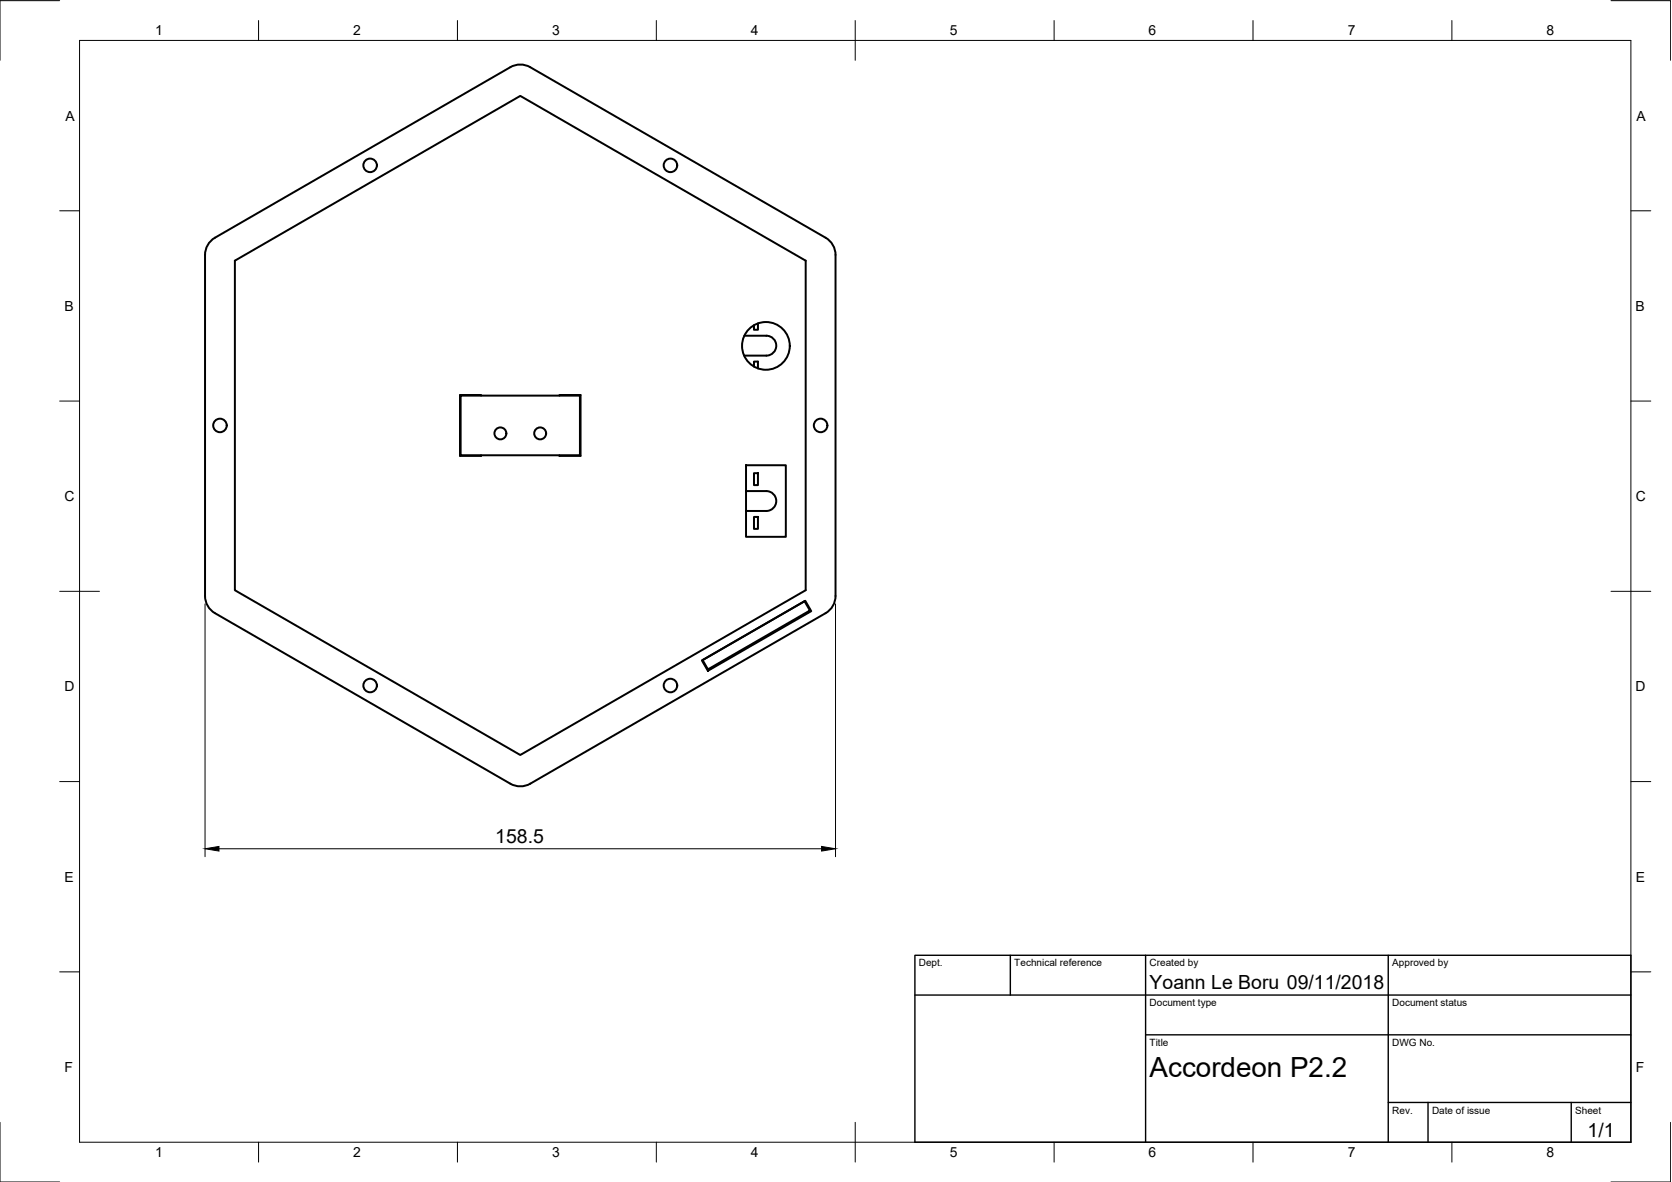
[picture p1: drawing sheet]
<svg xmlns="http://www.w3.org/2000/svg" width="420mm" height="297mm" viewBox="0 0 420 297" stroke-linecap="round" stroke-linejoin="round" font-family="sans-serif">
<!-- layer: Visible -->
<g fill="none" stroke="#000" stroke-width=".5">
<path d="M53 60.5l1-.8 74.2-42.8a5 5 0 0 1 5 0l74.3 42.8a5 5 0 0 1 2.5 4.4v85.7a5 5 0 0 1-2.5 4.3l-74.3 42.8a5 5 0 0 1-5 0l-74.2-42.8a5 5 0 0 1-2.5-4.3v-85.7l.4-2zM59 65.5l71.7-41.4 71.8 41.4v82.8l-71.8 41.4-71.7-41.4zM115.7 99.4h30v15h-30zM120.9 99.4v-.1h-5.3v15.3h5.3v-.2M140.6 99.4v-.1h5.3v15.3h-5.3v-.2M187 84.4h5.6a2.5 2.5 0 0 1 2.5 2.5 2.5 2.5 0 0 1-2.5 2.5h-5.6M189.5 92.1v-1.2h1v1.7M190.5 81.3v1.6h-1v-1.2M187.5 116.9h10v18h-10zM189.5 118.9h1v3h-1zM187.5 123.4h5.1a2.5 2.5 0 0 1 2.5 2.5 2.5 2.5 0 0 1-2.5 2.5h-5.1M189.5 129.9h1v3h-1z"/>
<path d="M176.4 166l26-15 1.5 2.6-26 15zM176.6 165.9l25.6-14.8 1.3 2.3-25.6 14.8z"/>
<circle cx="93" cy="41.6" r="1.7"/>
<circle cx="168.5" cy="41.6" r="1.7"/>
<circle cx="192.5" cy="86.9" r="6"/>
<circle cx="55.3" cy="106.9" r="1.7"/>
<circle cx="125.7" cy="108.9" r="1.5"/>
<circle cx="135.7" cy="108.9" r="1.5"/>
<circle cx="206.2" cy="106.9" r="1.7"/>
<circle cx="93" cy="172.3" r="1.7"/>
<circle cx="168.5" cy="172.3" r="1.7"/>
</g>
<!-- layer: Border -->
<g fill="none" stroke="#000" stroke-width=".25">
<path d="M15 .2h-15v15M20 10.2h389.8v276.8h-389.8zM65 5.2v5M115 5.2v5M164.9 5.2v5M214.9 5.2v10M264.9 5.2v5M314.9 5.2v5M364.8 5.2v5M404.8 .2h15v15M15 53h5M409.8 53h5"/>
<path d="M15 100.8h5M409.8 100.8h5M15 148.6h10M404.8 148.6h10M15 196.4h5M409.8 196.4h5M15 244.2h5M409.8 244.2h5M0 282v15h15M65 287v5M115 287v5M164.9 287v5"/>
<path d="M214.9 282v10M264.9 287v5M314.9 287v5M364.8 287v5M419.8 282v15h-15"/>
</g>
<!-- layer: TitleBlock -->
<path d="M229.9 240.1h179.9v46.9h-179.9zM229.9 250.1h179.9M253.9 240.1v10M287.9 240.1v46.9M348.9 240.1v46.9M287.9 260.1h121.9M348.9 277h60.9M358.8 277v10M394.8 277v10" fill="none" stroke="#000" stroke-width=".35"/>
<!-- layer: Dimensions -->
<path d="M51.5 151.8v63.5M210 151.8v63.5M55 213.3h151.5" fill="none" stroke="#000" stroke-width=".25"/>
<path d="M51.5 213.3l3.5-.6v1.2zM206.5 212.7l3.5 .6-3.5 .6z" fill="#000" stroke="#000" stroke-width=".25"/>
<text font-size="7" x="288.9" y="270.6">Accordeon P2.2</text>
<g font-size="4.9">
<text x="124.5" y="211.7">158.5</text>
<text x="288.9" y="248.6">Yoann Le Boru 09/11/2018</text>
<text x="398.9" y="285.7">1/1</text>
</g>
<g font-size="3.5">
<text x="39" y="8.9">1</text>
<text x="88.8" y="8.9">2</text>
<text x="138.8" y="8.9">3</text>
<text x="188.7" y="8.9">4</text>
<text x="238.7" y="8.9">5</text>
<text x="288.6" y="8.9">6</text>
<text x="338.7" y="8.9">7</text>
<text x="388.6" y="8.9">8</text>
<text x="16.4" y="30.3">A</text>
<text x="411.3" y="30.3">A</text>
<text x="16.2" y="78.1">B</text>
<text x="411" y="78.1">B</text>
<text x="16.2" y="125.9">C</text>
<text x="411.1" y="125.9">C</text>
<text x="16.2" y="173.8">D</text>
<text x="411" y="173.8">D</text>
<text x="16.2" y="221.6">E</text>
<text x="411.1" y="221.6">E</text>
<text x="16.2" y="269.4">F</text>
<text x="411.1" y="269.4">F</text>
<text x="39" y="290.8">1</text>
<text x="88.8" y="290.8">2</text>
<text x="138.8" y="290.8">3</text>
<text x="188.7" y="290.8">4</text>
<text x="238.7" y="290.8">5</text>
<text x="288.6" y="290.8">6</text>
<text x="338.7" y="290.8">7</text>
<text x="388.6" y="290.8">8</text>
</g>
<g font-size="2.5">
<text x="230.9" y="242.9">Dept.</text>
<text x="254.9" y="242.9">Technical reference</text>
<text x="288.9" y="242.9">Created by</text>
<text x="349.9" y="242.9">Approved by</text>
<text x="288.9" y="252.9">Document type</text>
<text x="349.9" y="252.9">Document status</text>
<text x="288.9" y="262.9">Title</text>
<text x="349.9" y="262.9">DWG No.</text>
<text x="349.9" y="279.8">Rev.</text>
<text x="359.8" y="279.8">Date of issue</text>
<text x="395.8" y="279.8">Sheet</text>
</g>
</svg>
